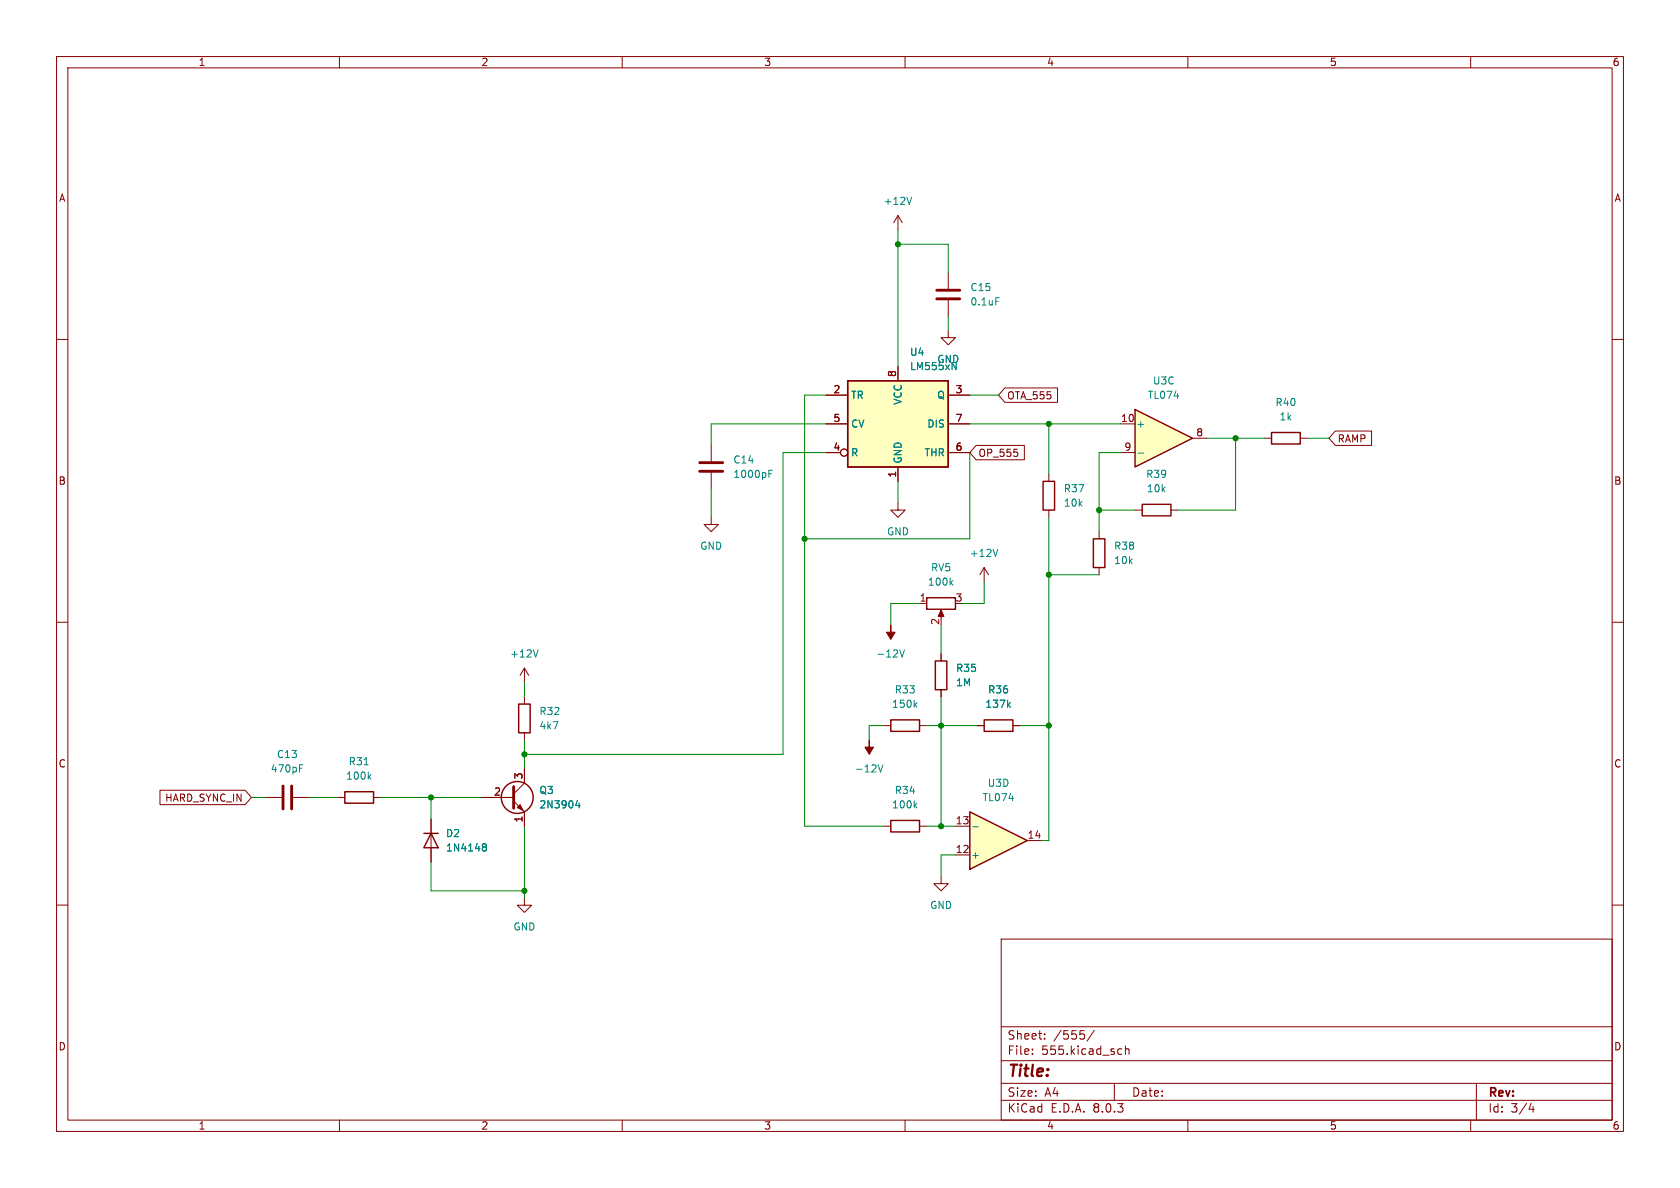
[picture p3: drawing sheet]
<svg xmlns="http://www.w3.org/2000/svg" width="297mm" height="210mm" viewBox="0 0 297 210" stroke-linecap="round" stroke-linejoin="round" font-family="sans-serif">
<g fill="none" stroke="#840000" stroke-width=".18">
<path d="M10 10h277v190h-277zM12 12h273v186h-273zM60 10v2M110 10v2M160 10v2M210 10v2M260 10v2M10 60h2M285 60h2M185.4 83.8v1.3M185.4 90.2v1.2M10 110h2"/>
<path d="M285 110h2M10 160h2M59.7 141h1.3M66 141h1.3M285 160h2M177 166h108v32h-108zM60 198v2M110 198v2M160 198v2M177 194.5h108M177 191.5h108M177 187.5h108"/>
<path d="M177 181.5h108M182.5 186.3v.1M182.5 185.5v.1M184.7 183.6v.1M184.7 182.8v.1M191 182.2h.7M191.6 182.8l.1 .3-.1 .5M193.5 182.1l-1.3 2M197 191.5v3M197.9 185.4l.4 .1M198.3 186.3l-.4 .1M199 185.5l.2-.1 .3 .1 .1 .9"/>
<path d="M199 184.9v1.5M210 198v2M260 198v2M261 191.5v6.5M270.7 195l-.4 1.1h.9M271 195.6v1"/>
</g>
<path d="M184.4 85.1h2v5.1h-2zM61 140h5v2h-5z" fill="none" stroke="#840000" stroke-width=".25"/>
<path d="M64.4 135.2h.7M65.2 137.3l.4 .4M65.6 136.9l-.5 .5" fill="none" stroke="#008484" stroke-width=".18"/>
<path d="M171.4 143.5l10.2 5.1-10.2 5.1z" fill="#ffffc2"/>
<g fill="none" stroke="#840000" stroke-width=".25">
<path d="M193.3 95.3h2v5h-2zM91.7 124.5h2v5h-2zM74.9 147.3h2.6M76.2 147.3l1.3 2.6h-2.6zM157.5 145h5.1v2.1h-5.1zM171.4 143.5l10.2 5.1-10.2 5.1z"/>
<circle cx="91.4" cy="141" r="2.82"/>
</g>
<g fill="none" stroke="#840000" stroke-width=".18">
<path d="M167.6 58.4v1.3h1.3l-1.3 1.3-1.2-1.3h1.2M167.6 48.3v2.8M167.6 53.1v2.8M194.3 94v1.3M92.7 118.1v2.6M92.7 118.1l-.8 1.3M92.7 118.1l.8 1.3M194.3 100.3v1.3M92.7 135.9v2.5l-1.9 1.9M92.7 123.2v1.3M92.7 129.5v1.3M47 141h2.8"/>
<path d="M51.8 141h2.8M76.2 144.8v7.6M85.1 141h5.7M90.8 141.6l1.9 1.9v2.6M92.7 158.8v1.2h1.3l-1.3 1.3-1.3-1.3h1.3M156.2 146.1h1.3M162.6 146.1h1.2M166.4 154.9v1.3h1.2l-1.2 1.3-1.3-1.3h1.3M168.9 151.1h2.5M168.9 146.1h2.5M181.6 148.6h2.5"/>
</g>
<g fill="none" stroke="#008484" stroke-width=".18">
<path d="M176 52.6h.6M95.1 114.9l-.4 1.2M52.9 135.8h.5M52.9 135.2h.7M155.2 135.2l.5 1.3 .4-1.3M85.4 149.7h.1M85.4 149.2h.3l.2 .1 .1 .2-.3 .2M85.5 149.7h.2M85.5 149.7l-.1 .1M85.7 149.7l.3 .3-.1 .3-.2 .1h-.3M102.1 141.5l-.3 .9h.8M102.4 142v.8"/>
<path d="M161.7 142.3l.4 .5M162.1 142l-.5 .5M172 146.1h.9"/>
</g>
<path d="M165.6 51.3h4.1M165.6 52.8h4.1M50 138.9v4.1M51.6 138.9v4.1M90.8 139.1v3.8" fill="none" stroke="#840000" stroke-width=".51"/>
<g fill="#840000" stroke="#840000" stroke-width=".18">
<path d="M91.4 142.7l.5-.5 .6 1.1z"/>
<path d="M153.7 130.8v1.3h.7l-.7 1.3-.8-1.3h.8z"/>
</g>
<path d="M149.9 67.3h17.7v15.3h-17.7z" fill="#ffffc2"/>
<path d="M149.9 67.3h17.7v15.3h-17.7zM224.8 76.5h5.1v2h-5.1zM201.9 89.2h5.1v2h-5.1z" fill="none" stroke="#840000" stroke-width=".25"/>
<g fill="none" stroke="#840000" stroke-width=".18">
<path d="M146 69.9h3.9M146 74.9h3.9M158.7 64.8v2.5M167.6 69.9h3.8M167.6 74.9h3.8M223.5 77.5h1.3M229.9 77.5h1.2M146 80h2.6M158.7 88.9v1.3h1.3l-1.3 1.2-1.2-1.2h1.2M158.7 82.6v2.5M167.6 80h3.8M200.7 90.2h1.2"/>
<path d="M207 90.2h1.3"/>
<circle cx="149.2" cy="80" r=".63"/>
</g>
<path d="M168.3 64.1l.7 1.2v-1.2" fill="none" stroke="#008484" stroke-width=".18"/>
<path d="M200.7 72.4l10.1 5.1-10.1 5.1z" fill="#ffffc2"/>
<path d="M200.7 72.4l10.1 5.1-10.1 5.1zM163.8 105.7h5.1v2h-5.1zM165.4 116.8h2v5.1h-2zM157.5 127.3h5.1v2h-5.1zM174 127.3h5.1v2h-5.1z" fill="none" stroke="#840000" stroke-width=".25"/>
<g fill="none" stroke="#840000" stroke-width=".18">
<path d="M158.7 38.1l-.7 1.3M158.7 38.1v2.5M158.7 38.1l.8 1.3M125.7 78.7v2.8M146 74.9h3.9M146 69.9h3.9M158.7 64.8v2.5M167.6 74.9h3.8M167.6 69.9h3.8M172.6 78.7h8.5v2.6h-8.5l-1.2-1.3zM177.6 68.6h9.4v2.5h-9.4l-1.1-1.2zM198.1 74.9h2.6"/>
<path d="M210.8 77.5h2.6M236.1 76.2h6.4v2.5h-6.4l-1.2-1.2zM125.7 91.4v1.3h1.3l-1.3 1.3-1.2-1.3h1.2M125.7 83.6v2.8M146 80h2.6M158.7 82.6v2.5M167.6 80h3.8M179.9 80v.6M198.1 80h2.6M162.6 106.7h1.2M166.4 108.2v1M166.4 115.6v1.2"/>
<path d="M174 100.3l-.8 1.3M174 100.3v2.6M174 100.3l.8 1.3M28.3 139.7h15l1.1 1.3-1.1 1.2h-15zM92.7 135.9v2.5M156.2 128.3h1.3M162.6 128.3h1.2M166.4 121.9v1.3M172.7 128.3h1.3M179.1 128.3h1.2M76.2 144.8v2.5M76.2 149.9v2.5"/>
<path d="M85.1 141h5.7M92.7 143.5v2.6"/>
<circle cx="149.2" cy="80" r=".63"/>
</g>
<g fill="none" stroke="#008484" stroke-width=".18">
<path d="M161.2 34.9l-.5 1.2M168.3 64.1l.7 1.2v-1.2M135.9 83.7h.5M135.9 83.1h.6M176.4 97.1l-.4 1.3M201.2 80.1h1M159.1 114.9l.4 1.2 .4-1.2M168.1 103l.4 .4M168.5 102.6l-.5 .5M161.7 124.6l.4 .4M162.1 124.2l-.5 .5M178.3 124.6l.3 .4"/>
<path d="M178.6 124.2l-.5 .5M85.4 149.7h.1M85.4 149.2h.3l.2 .1 .1 .2-.3 .2M85.5 149.7h.2M85.5 149.7l-.1 .1M85.7 149.7l.3 .3-.1 .3-.2 .1h-.3M102.1 141.5l-.3 .9h.8M102.4 142v.8"/>
</g>
<path d="M123.7 81.8h4.1M123.7 83.3h4.1" fill="none" stroke="#840000" stroke-width=".51"/>
<g fill="#840000" stroke="#840000" stroke-width=".18">
<path d="M157.5 110.5v1.3h.7l-.7 1.2-.8-1.2h.8z"/>
<path d="M166.4 107.8l.5 1.2h-1z"/>
</g>
<g fill="none" stroke="#008400" stroke-width=".18">
<path d="M158.7 43.2h8.9v5.1M158.7 40.6v24.2M167.6 55.9v2.5M146 74.9h-20.3v3.8M146 69.9h-3.8v76.2h14M171.4 74.9h26.7M171.4 69.9h5.1M185.4 74.9v8.9M213.4 77.5h10.1M218.4 77.5v12.7h-10.1M231.1 77.5h3.8M125.7 86.4v5"/>
<path d="M146 80h-7.6v53.4h-45.7M158.7 85.1v3.8M171.4 80v15.3h-29.2M185.4 91.4v57.2h-1.3M194.3 90.2h6.4M198.1 80h-3.8v14M162.6 106.7h-5.1v3.8M166.4 110.5v5.1M174 102.9v3.8h-3.8M185.4 101.6h8.9M92.7 120.7v2.5M92.7 130.8v5.1"/>
<path d="M156.2 128.3h-2.5v2.5M163.8 128.3h8.9M166.4 123.2v22.9M180.3 128.3h5.1M44.4 141h2.6M54.6 141h5.1M67.3 141h17.8M76.2 141v3.8M76.2 152.4v5.1h16.5M92.7 146.1v12.7M163.8 146.1h5.1M168.9 151.1h-2.5v3.8"/>
</g>
<g fill="#008400" stroke="#008400" stroke-width=".18">
<circle cx="92.7" cy="157.5" r=".46"/>
<circle cx="142.2" cy="95.3" r=".46"/>
<circle cx="166.4" cy="128.3" r=".46"/>
<circle cx="166.4" cy="146.1" r=".46"/>
<circle cx="92.7" cy="133.4" r=".46"/>
<circle cx="76.2" cy="141" r=".46"/>
<circle cx="194.3" cy="90.2" r=".46"/>
<circle cx="218.4" cy="77.5" r=".46"/>
<circle cx="185.4" cy="74.9" r=".46"/>
<circle cx="158.7" cy="43.2" r=".46"/>
<circle cx="185.4" cy="101.6" r=".46"/>
<circle cx="185.4" cy="128.3" r=".46"/>
</g>
<text font-size="2.8" fill="#840000" x="178" y="190.9">Title:</text>
<g font-size="2.1" fill="#840000">
<text x="178" y="184">Sheet:</text>
<text x="186.2" y="184">/555/</text>
<text x="178" y="186.7">File:</text>
<text x="184.1" y="186.7">555.kicad_sch</text>
<text x="178" y="196.9">KiCad</text>
<text x="178" y="194.1">Size:</text>
<text x="184.7" y="194.1">A4</text>
<text x="185.7" y="196.9">E.D.A.</text>
<text x="193.3" y="196.9">8.0.3</text>
<text x="200" y="194.1">Date:</text>
<text x="263" y="194.3">Rev:</text>
<text x="263" y="196.9">Id:</text>
<text x="267.1" y="196.9">3/4</text>
</g>
<g font-size="1.8" fill="#840000">
<text x="35" y="11.9">1</text>
<text x="85" y="11.9">2</text>
<text x="135" y="11.9">3</text>
<text x="185" y="11.9">4</text>
<text x="235" y="11.9">5</text>
<text x="285" y="11.9">6</text>
<text x="10.3" y="35.9">A</text>
<text x="285.3" y="35.9">A</text>
<text x="147.2" y="69.6">2</text>
<text x="158.5" y="66.7" transform="rotate(-90 158.5 66.7)">8</text>
<text x="168.8" y="69.6">3</text>
<text x="178" y="70.8">OTA_555</text>
<text x="147.2" y="74.7">5</text>
<text x="168.8" y="74.7">7</text>
<text x="198.1" y="74.7">10</text>
<text x="211.4" y="77.2">8</text>
<text x="147.2" y="79.8">4</text>
<text x="168.8" y="79.8">6</text>
<text x="172.9" y="81">OP_555</text>
<text x="198.7" y="79.8">9</text>
<text x="236.4" y="78.4">RAMP</text>
<text x="10.3" y="85.9">B</text>
<text x="158.5" y="84.5" transform="rotate(-90 158.5 84.5)">1</text>
<text x="285.3" y="85.9">B</text>
<text x="162.5" y="106.4">1</text>
<text x="168.8" y="106.4">3</text>
<text x="166.1" y="110.6" transform="rotate(-90 166.1 110.6)">2</text>
<text x="10.3" y="135.9">C</text>
<text x="92.5" y="137.9" transform="rotate(-90 92.5 137.9)">3</text>
<text x="285.3" y="135.9">C</text>
<text x="29.1" y="141.9">HARD_SYNC_IN</text>
<text x="87.2" y="140.7">2</text>
<text x="92.5" y="145.5" transform="rotate(-90 92.5 145.5)">1</text>
<text x="168.9" y="145.8">13</text>
<text x="181.6" y="148.3">14</text>
<text x="168.9" y="150.9">12</text>
<text x="10.3" y="185.9">D</text>
<text x="285.3" y="185.9">D</text>
<text x="35" y="199.9">1</text>
<text x="85" y="199.9">2</text>
<text x="135" y="199.9">3</text>
<text x="185" y="199.9">4</text>
<text x="235" y="199.9">5</text>
<text x="285" y="199.9">6</text>
</g>
<g font-size="1.8" fill="#008484">
<text x="156.1" y="36.4">+12V</text>
<text x="171.5" y="51.7">C15</text>
<text x="171.5" y="54.2">0.1uF</text>
<text x="160.8" y="63.1">U4</text>
<text x="160.8" y="65.6">LM555xN</text>
<text x="165.6" y="64.4">GND</text>
<text x="150.4" y="70.7">TR</text>
<text x="159.6" y="71.6" transform="rotate(-90 159.6 71.6)">VCC</text>
<text x="165.6" y="70.7">Q</text>
<text x="202.8" y="70.7">TL074</text>
<text x="203.7" y="68.2">U3C</text>
<text x="225.4" y="72">R40</text>
<text x="150.4" y="75.8">CV</text>
<text x="163.8" y="75.8">DIS</text>
<text x="200.8" y="75.8">+</text>
<text x="226.1" y="74.5">1k</text>
<text x="129.5" y="82.1">C14</text>
<text x="150.4" y="80.9">R</text>
<text x="159.6" y="82" transform="rotate(-90 159.6 82)">GND</text>
<text x="163.4" y="80.9">THR</text>
<text x="129.5" y="84.7">1000pF</text>
<text x="188" y="89.8">10k</text>
<text x="188" y="87.2">R37</text>
<text x="202.5" y="84.7">R39</text>
<text x="202.6" y="87.2">10k</text>
<text x="156.7" y="94.8">GND</text>
<text x="123.7" y="97.4">GND</text>
<text x="164.5" y="101.2">RV5</text>
<text x="171.3" y="98.7">+12V</text>
<text x="196.9" y="99.9">10k</text>
<text x="196.9" y="97.4">R38</text>
<text x="163.9" y="103.7">100k</text>
<text x="90.1" y="116.4">+12V</text>
<text x="154.8" y="116.4">-12V</text>
<text x="168.9" y="119">R35</text>
<text x="157.6" y="125.3">150k</text>
<text x="158.1" y="122.8">R33</text>
<text x="168.9" y="121.5">1M</text>
<text x="174.1" y="125.3">137k</text>
<text x="174.6" y="122.8">R36</text>
<text x="95.3" y="129.1">4k7</text>
<text x="95.3" y="126.6">R32</text>
<text x="47.8" y="136.8">470pF</text>
<text x="48.9" y="134.2">C13</text>
<text x="61.6" y="135.5">R31</text>
<text x="151" y="136.8">-12V</text>
<text x="61.1" y="138">100k</text>
<text x="95.3" y="140.6">Q3</text>
<text x="95.3" y="143.1">2N3904</text>
<text x="157.6" y="143.1">100k</text>
<text x="158.1" y="140.6">R34</text>
<text x="173.6" y="141.8">TL074</text>
<text x="174.5" y="139.3">U3D</text>
<text x="78.7" y="148.2">D2</text>
<text x="78.7" y="150.7">1N4148</text>
<text x="171.6" y="152">+</text>
<text x="164.3" y="160.9">GND</text>
<text x="90.7" y="164.7">GND</text>
</g>
</svg>
